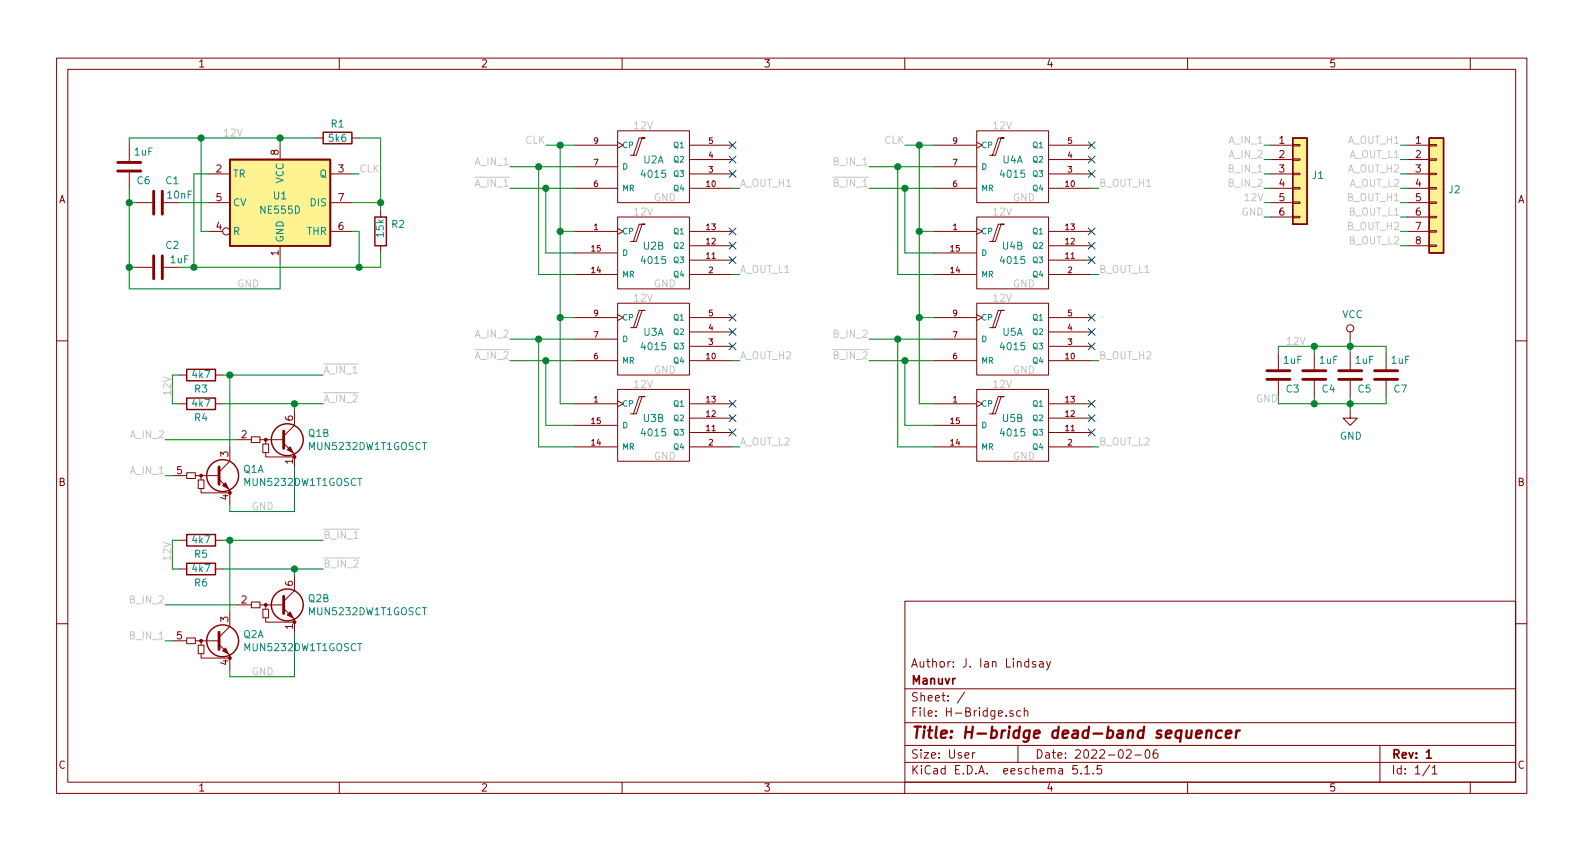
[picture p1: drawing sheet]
EESchema Schematic File Version 4
EELAYER 30 0
EELAYER END
$Descr User 11024 5906
encoding utf-8
Sheet 1 1
Title "H-bridge dead-band sequencer"
Date "2022-02-06"
Rev "1"
Comp "Manuvr"
Comment1 "Author: J. Ian Lindsay"
Comment2 ""
Comment3 ""
Comment4 ""
$EndDescr
$Comp
L Device:C C2
U 1 1
P 1100 1850
F 0 "C2" V 1250 1950 50  0000 C CNN
F 1 "1uF" V 1150 2000 50  0000 C CNN
F 2 "Capacitor_SMD:C_0603_1608Metric" H 1138 1700 50  0001 C CNN
F 3 "~" H 1100 1850 50  0001 C CNN
F 4 "1276-1184-1-ND" H 2000 2800 50  0001 C CNN "Digikey_Number"
F 5 "CL10B105KA8NNNC" H 2000 2800 50  0001 C CNN "Manu_Number"
F 6 "Samsung Electro-Mechanics" H 2000 2800 50  0001 C CNN "Manu_Name"
	1    1100 1850
	0    1    -1   0   
$EndComp
$Comp
L Device:R R1
U 1 1
P 2350 950
F 0 "R1" V 2250 950 50  0000 C CNN
F 1 "5k6" V 2350 950 50  0000 C CNN
F 2 "Resistor_SMD:R_0603_1608Metric" V 2280 950 50  0001 C CNN
F 3 "~" H 2350 950 50  0001 C CNN
F 4 "RMCF0603JT5K60CT-ND" H 2000 2800 50  0001 C CNN "Digikey_Number"
F 5 "RMCF0603JT5K60" H 2000 2800 50  0001 C CNN "Manu_Number"
F 6 "Stackpole Electronics Inc." H 2000 2800 50  0001 C CNN "Manu_Name"
	1    2350 950 
	0    1    1    0   
$EndComp
$Comp
L Timers:NE555D U1
U 1 1
P 1950 1400
F 0 "U1" H 1950 1450 50  0000 C CNN
F 1 "NE555D" H 1950 1350 50  0000 C CNN
F 2 "Package_SO:SOIC-8_3.9x4.9mm_P1.27mm" H 2800 1000 50  0001 C CNN
F 3 "http://www.ti.com/lit/ds/symlink/ne555.pdf" H 2800 1000 50  0001 C CNN
F 4 "296-1336-1-ND" H 2000 2800 50  0001 C CNN "Digikey_Number"
F 5 "TLC555CDR" H 2000 2800 50  0001 C CNN "Manu_Number"
F 6 "Texas Instruments" H 2000 2800 50  0001 C CNN "Manu_Name"
	1    1950 1400
	1    0    0    -1  
$EndComp
$Comp
L Device:R R2
U 1 1
P 2650 1600
F 0 "R2" H 2580 1554 50  0000 R CNN
F 1 "15k" V 2650 1650 50  0000 R CNN
F 2 "Resistor_SMD:R_0603_1608Metric" V 2580 1600 50  0001 C CNN
F 3 "~" H 2650 1600 50  0001 C CNN
F 4 "RMCF0603JT15K0CT-ND" H 2000 2800 50  0001 C CNN "Digikey_Number"
F 5 "RMCF0603JT15K0" H 2000 2800 50  0001 C CNN "Manu_Number"
F 6 "Stackpole Electronics Inc." H 2000 2800 50  0001 C CNN "Manu_Name"
	1    2650 1600
	-1   0    0    1   
$EndComp
Wire Wire Line
	1950 1000 1950 950 
Wire Wire Line
	1950 950  2200 950 
Wire Wire Line
	1950 950  1400 950 
Wire Wire Line
	1400 950  1400 1600
Wire Wire Line
	1400 1600 1450 1600
Connection ~ 1950 950 
Wire Wire Line
	1450 1200 1350 1200
Wire Wire Line
	1350 1200 1350 1850
Wire Wire Line
	1350 1850 2500 1850
Wire Wire Line
	2500 1600 2450 1600
Connection ~ 2500 1850
Wire Wire Line
	2500 1850 2500 1600
Wire Wire Line
	2500 950  2650 950 
Wire Wire Line
	2650 950  2650 1400
Wire Wire Line
	2450 1400 2650 1400
Wire Wire Line
	2450 1200 2500 1200
$Comp
L Device:C C1
U 1 1
P 1100 1400
F 0 "C1" V 1250 1500 50  0000 C CNN
F 1 "10nF" V 1150 1550 50  0000 C CNN
F 2 "Capacitor_SMD:C_0603_1608Metric" H 1138 1250 50  0001 C CNN
F 3 "~" H 1100 1400 50  0001 C CNN
F 4 "1276-1009-1-ND" V 1100 1400 50  0001 C CNN "Digikey_Number"
F 5 "" V 1100 1400 50  0001 C CNN "Manufacturer"
	1    1100 1400
	0    1    -1   0   
$EndComp
Wire Wire Line
	1950 1800 1950 2000
Wire Wire Line
	2650 1450 2650 1400
Connection ~ 2650 1400
Wire Wire Line
	2650 1750 2650 1850
Wire Wire Line
	2650 1850 2500 1850
Wire Wire Line
	950  1400 900  1400
Wire Wire Line
	900  1400 900  1850
Wire Wire Line
	900  2000 1950 2000
Wire Wire Line
	950  1850 900  1850
Connection ~ 900  1850
Wire Wire Line
	900  1850 900  2000
Wire Wire Line
	1350 1850 1250 1850
Connection ~ 1350 1850
Wire Wire Line
	1250 1400 1450 1400
$Comp
L 4xxx:4015 U2
U 1 1
P 4550 1150
F 0 "U2" H 4550 1200 50  0000 C CNN
F 1 "4015" H 4550 1100 50  0000 C CNN
F 2 "Package_SO:TSSOP-16_4.4x5mm_P0.65mm" H 4550 1150 50  0001 C CNN
F 3 "" H 4550 1150 50  0001 C CNN
F 4 "296-CD4015BPW-ND" H 4550 1150 50  0001 C CNN "Digikey_Number"
F 5 "CD4015BPW" H 4550 1150 50  0001 C CNN "Manu_Number"
F 6 "Texas Instruments" H 4550 1150 50  0001 C CNN "Manu_Name"
	1    4550 1150
	1    0    0    -1  
$EndComp
$Comp
L 4xxx:4015 U2
U 2 1
P 4550 1750
F 0 "U2" H 4550 1800 50  0000 C CNN
F 1 "4015" H 4550 1700 50  0000 C CNN
F 2 "Package_SO:TSSOP-16_4.4x5mm_P0.65mm" H 4550 1750 50  0001 C CNN
F 3 "" H 4550 1750 50  0001 C CNN
F 4 "296-CD4015BPW-ND" H 4550 1150 50  0001 C CNN "Digikey_Number"
F 5 "CD4015BPW" H 4550 1150 50  0001 C CNN "Manu_Number"
F 6 "Texas Instruments" H 4550 1150 50  0001 C CNN "Manu_Name"
	2    4550 1750
	1    0    0    -1  
$EndComp
Text Label 2500 1200 0    50   ~ 0
CLK
Text Label 3800 1000 2    50   ~ 0
CLK
Wire Wire Line
	3800 1000 3900 1000
NoConn ~ 5100 1000
NoConn ~ 5100 1100
NoConn ~ 5100 1200
NoConn ~ 5100 1600
NoConn ~ 5100 1700
NoConn ~ 5100 1800
Wire Wire Line
	1600 4650 1600 4700
Wire Wire Line
	1600 4700 2050 4700
Wire Wire Line
	2050 4700 2050 4400
$Comp
L Device:R R5
U 1 1
P 1400 3750
F 0 "R5" V 1300 3750 50  0000 C CNN
F 1 "4k7" V 1400 3750 50  0000 C CNN
F 2 "Resistor_SMD:R_0603_1608Metric" V 1330 3750 50  0001 C CNN
F 3 "~" H 1400 3750 50  0001 C CNN
F 4 "RMCF0603FT4K70CT-ND" H -450 400 50  0001 C CNN "Digikey_Number"
F 5 "RMCF0603FT4K70" H -450 400 50  0001 C CNN "Manu_Number"
F 6 "Stackpole Electronics Inc." H -450 400 50  0001 C CNN "Manu_Name"
	1    1400 3750
	0    -1   -1   0   
$EndComp
$Comp
L Device:R R6
U 1 1
P 1400 3950
F 0 "R6" V 1300 3950 50  0000 C CNN
F 1 "4k7" V 1400 3950 50  0000 C CNN
F 2 "Resistor_SMD:R_0603_1608Metric" V 1330 3950 50  0001 C CNN
F 3 "~" H 1400 3950 50  0001 C CNN
F 4 "RMCF0603FT4K70CT-ND" H -450 400 50  0001 C CNN "Digikey_Number"
F 5 "RMCF0603FT4K70" H -450 400 50  0001 C CNN "Manu_Number"
F 6 "Stackpole Electronics Inc." H -450 400 50  0001 C CNN "Manu_Name"
	1    1400 3950
	0    -1   -1   0   
$EndComp
Text Label 1750 4700 0    50   ~ 0
GND
Text Label 1650 2000 0    50   ~ 0
GND
Wire Wire Line
	5100 1900 5150 1900
Wire Wire Line
	5100 1300 5150 1300
Text Label 5150 1300 0    50   ~ 0
A_OUT_H1
Text Label 5150 1900 0    50   ~ 0
A_OUT_L1
$Comp
L 4xxx:4015 U3
U 1 1
P 4550 2350
F 0 "U3" H 4550 2400 50  0000 C CNN
F 1 "4015" H 4550 2300 50  0000 C CNN
F 2 "Package_SO:TSSOP-16_4.4x5mm_P0.65mm" H 4550 2350 50  0001 C CNN
F 3 "" H 4550 2350 50  0001 C CNN
F 4 "296-CD4015BPW-ND" H 4550 1150 50  0001 C CNN "Digikey_Number"
F 5 "CD4015BPW" H 4550 1150 50  0001 C CNN "Manu_Number"
F 6 "Texas Instruments" H 4550 1150 50  0001 C CNN "Manu_Name"
	1    4550 2350
	1    0    0    -1  
$EndComp
$Comp
L 4xxx:4015 U3
U 2 1
P 4550 2950
F 0 "U3" H 4550 3000 50  0000 C CNN
F 1 "4015" H 4550 2900 50  0000 C CNN
F 2 "Package_SO:TSSOP-16_4.4x5mm_P0.65mm" H 4550 2950 50  0001 C CNN
F 3 "" H 4550 2950 50  0001 C CNN
F 4 "296-CD4015BPW-ND" H 4550 1150 50  0001 C CNN "Digikey_Number"
F 5 "CD4015BPW" H 4550 1150 50  0001 C CNN "Manu_Number"
F 6 "Texas Instruments" H 4550 1150 50  0001 C CNN "Manu_Name"
	2    4550 2950
	1    0    0    -1  
$EndComp
NoConn ~ 5100 2200
NoConn ~ 5100 2300
NoConn ~ 5100 2400
NoConn ~ 5100 2800
NoConn ~ 5100 2900
NoConn ~ 5100 3000
Wire Wire Line
	5100 3100 5150 3100
Wire Wire Line
	5100 2500 5150 2500
Text Label 5150 2500 0    50   ~ 0
A_OUT_H2
Text Label 5150 3100 0    50   ~ 0
A_OUT_L2
Wire Wire Line
	1200 4450 1150 4450
Text Label 2250 3950 0    50   ~ 0
~B_IN_2
Text Label 2250 3750 0    50   ~ 0
~B_IN_1
Wire Wire Line
	1250 3750 1200 3750
Wire Wire Line
	1200 3750 1200 3950
Wire Wire Line
	1200 3950 1250 3950
Wire Wire Line
	1550 3750 1600 3750
Connection ~ 1600 3750
Wire Wire Line
	1600 3750 2250 3750
Text Label 1550 950  0    50   ~ 0
12V
Text Label 1200 3900 1    50   ~ 0
12V
Text Label 4550 3200 0    50   ~ 0
GND
Text Label 4550 1400 0    50   ~ 0
GND
Text Label 4550 2000 0    50   ~ 0
GND
Text Label 4550 2600 0    50   ~ 0
GND
Text Label 4550 1500 2    50   ~ 0
12V
Text Label 4550 900  2    50   ~ 0
12V
Text Label 4550 2700 2    50   ~ 0
12V
Text Label 4550 2100 2    50   ~ 0
12V
Text Label 8800 1200 2    50   ~ 0
B_IN_1
Text Label 8800 1300 2    50   ~ 0
B_IN_2
Wire Wire Line
	8800 1200 8850 1200
Wire Wire Line
	8800 1300 8850 1300
Text Label 8800 1500 2    50   ~ 0
GND
Text Label 8800 1400 2    50   ~ 0
12V
Wire Wire Line
	8800 1400 8850 1400
Wire Wire Line
	8800 1500 8850 1500
$Comp
L Device:C C3
U 1 1
P 8900 2600
F 0 "C3" H 9000 2700 50  0000 C CNN
F 1 "1uF" H 9000 2500 50  0000 C CNN
F 2 "Capacitor_SMD:C_0603_1608Metric" H 8938 2450 50  0001 C CNN
F 3 "~" H 8900 2600 50  0001 C CNN
F 4 "1276-1184-1-ND" H 7050 2350 50  0001 C CNN "Digikey_Number"
F 5 "CL10B105KA8NNNC" H 7050 2350 50  0001 C CNN "Manu_Number"
F 6 "Samsung Electro-Mechanics" H 7050 2350 50  0001 C CNN "Manu_Name"
	1    8900 2600
	1    0    0    1   
$EndComp
$Comp
L Device:C C4
U 1 1
P 9150 2600
F 0 "C4" H 9250 2700 50  0000 C CNN
F 1 "1uF" H 9250 2500 50  0000 C CNN
F 2 "Capacitor_SMD:C_0603_1608Metric" H 9188 2450 50  0001 C CNN
F 3 "~" H 9150 2600 50  0001 C CNN
F 4 "1276-1184-1-ND" H 7050 2350 50  0001 C CNN "Digikey_Number"
F 5 "CL10B105KA8NNNC" H 7050 2350 50  0001 C CNN "Manu_Number"
F 6 "Samsung Electro-Mechanics" H 7050 2350 50  0001 C CNN "Manu_Name"
	1    9150 2600
	1    0    0    1   
$EndComp
Wire Wire Line
	9400 2450 9400 2400
Wire Wire Line
	9400 2400 9150 2400
Wire Wire Line
	9400 2800 9400 2750
Wire Wire Line
	9150 2750 9150 2800
Wire Wire Line
	9150 2800 9400 2800
Wire Wire Line
	9150 2400 9150 2450
Text Label 8900 2800 2    50   ~ 0
GND
Text Label 8950 2400 0    50   ~ 0
12V
Wire Wire Line
	1550 3950 2050 3950
Wire Wire Line
	2050 4000 2050 3950
Connection ~ 2050 3950
Wire Wire Line
	2050 3950 2250 3950
Wire Wire Line
	1600 3750 1600 4250
Wire Wire Line
	1150 4200 1650 4200
Wire Wire Line
	3900 2800 3900 2200
Wire Wire Line
	3900 2800 4000 2800
Connection ~ 3900 1000
Wire Wire Line
	3900 1000 4000 1000
Wire Wire Line
	3900 1600 4000 1600
Connection ~ 3900 1600
Wire Wire Line
	3900 1600 3900 1000
Wire Wire Line
	3900 2200 4000 2200
Connection ~ 3900 2200
Wire Wire Line
	3900 2200 3900 1600
Wire Wire Line
	3550 1300 3800 1300
Wire Wire Line
	3550 1150 3750 1150
Wire Wire Line
	3800 1750 3800 1300
Wire Wire Line
	3800 1750 4000 1750
Connection ~ 3800 1300
Wire Wire Line
	3800 1300 4000 1300
Wire Wire Line
	3750 1900 3750 1150
Wire Wire Line
	3750 1900 4000 1900
Connection ~ 3750 1150
Wire Wire Line
	3750 1150 4000 1150
Wire Wire Line
	3550 2350 3750 2350
Wire Wire Line
	3550 2500 3800 2500
Wire Wire Line
	3800 2950 3800 2500
Wire Wire Line
	3800 2950 4000 2950
Connection ~ 3800 2500
Wire Wire Line
	3800 2500 4000 2500
Wire Wire Line
	3750 3100 3750 2350
Wire Wire Line
	3750 3100 4000 3100
Connection ~ 3750 2350
Wire Wire Line
	3750 2350 4000 2350
$Comp
L Device:C C5
U 1 1
P 9400 2600
F 0 "C5" H 9500 2700 50  0000 C CNN
F 1 "1uF" H 9500 2500 50  0000 C CNN
F 2 "Capacitor_SMD:C_0603_1608Metric" H 9438 2450 50  0001 C CNN
F 3 "~" H 9400 2600 50  0001 C CNN
F 4 "1276-1184-1-ND" H 7050 2350 50  0001 C CNN "Digikey_Number"
F 5 "CL10B105KA8NNNC" H 7050 2350 50  0001 C CNN "Manu_Number"
F 6 "Samsung Electro-Mechanics" H 7050 2350 50  0001 C CNN "Manu_Name"
	1    9400 2600
	1    0    0    1   
$EndComp
Wire Wire Line
	9150 2400 8900 2400
Wire Wire Line
	8900 2400 8900 2450
Connection ~ 9150 2400
Wire Wire Line
	8900 2750 8900 2800
Wire Wire Line
	8900 2800 9150 2800
Connection ~ 9150 2800
Wire Wire Line
	1600 3500 1600 3550
Wire Wire Line
	1600 3550 2050 3550
Wire Wire Line
	2050 3550 2050 3250
$Comp
L Device:R R3
U 1 1
P 1400 2600
F 0 "R3" V 1300 2600 50  0000 C CNN
F 1 "4k7" V 1400 2600 50  0000 C CNN
F 2 "Resistor_SMD:R_0603_1608Metric" V 1330 2600 50  0001 C CNN
F 3 "~" H 1400 2600 50  0001 C CNN
F 4 "RMCF0603FT4K70CT-ND" H -450 400 50  0001 C CNN "Digikey_Number"
F 5 "RMCF0603FT4K70" H -450 400 50  0001 C CNN "Manu_Number"
F 6 "Stackpole Electronics Inc." H -450 400 50  0001 C CNN "Manu_Name"
	1    1400 2600
	0    -1   -1   0   
$EndComp
$Comp
L Device:R R4
U 1 1
P 1400 2800
F 0 "R4" V 1300 2800 50  0000 C CNN
F 1 "4k7" V 1400 2800 50  0000 C CNN
F 2 "Resistor_SMD:R_0603_1608Metric" V 1330 2800 50  0001 C CNN
F 3 "~" H 1400 2800 50  0001 C CNN
F 4 "RMCF0603FT4K70CT-ND" H -450 400 50  0001 C CNN "Digikey_Number"
F 5 "RMCF0603FT4K70" H -450 400 50  0001 C CNN "Manu_Number"
F 6 "Stackpole Electronics Inc." H -450 400 50  0001 C CNN "Manu_Name"
	1    1400 2800
	0    -1   -1   0   
$EndComp
Text Label 1750 3550 0    50   ~ 0
GND
Wire Wire Line
	1200 3300 1150 3300
Text Label 2250 2800 0    50   ~ 0
~A_IN_2
Text Label 2250 2600 0    50   ~ 0
~A_IN_1
Wire Wire Line
	1250 2600 1200 2600
Wire Wire Line
	1200 2600 1200 2800
Wire Wire Line
	1200 2800 1250 2800
Wire Wire Line
	1550 2600 1600 2600
Connection ~ 1600 2600
Wire Wire Line
	1600 2600 2250 2600
Text Label 1200 2750 1    50   ~ 0
12V
$Comp
L Device:Q_DUAL_NPN_NPN_BRT_E1B1C2E2B2C1 Q1
U 1 1
P 1550 3300
F 0 "Q1" H 1691 3346 50  0000 L CNN
F 1 "MUN5232DW1T1GOSCT" H 1691 3255 50  0000 L CNN
F 2 "Package_TO_SOT_SMD:SOT-363_SC-70-6" H 1550 3300 50  0001 C CNN
F 3 "~" H 1550 3300 50  0001 C CNN
F 4 "MUN5232DW1T1GOSCT-ND" H -450 400 50  0001 C CNN "Digikey_Number"
F 5 "MUN5232DW1T1G" H -450 400 50  0001 C CNN "Manu_Number"
F 6 "onsemi" H -450 400 50  0001 C CNN "Manu_Name"
	1    1550 3300
	1    0    0    -1  
$EndComp
Wire Wire Line
	1550 2800 2050 2800
Wire Wire Line
	2050 2850 2050 2800
Connection ~ 2050 2800
Wire Wire Line
	2050 2800 2250 2800
Wire Wire Line
	1600 2600 1600 3100
Wire Wire Line
	1150 3050 1650 3050
$Comp
L Connector_Generic:Conn_01x06 J1
U 1 1
P 9050 1200
F 0 "J1" H 9130 1192 50  0000 L CNN
F 1 "Conn_01x06" H 9130 1101 50  0001 L CNN
F 2 "Connector_PinHeader_2.54mm:PinHeader_1x06_P2.54mm_Vertical" H 9050 1200 50  0001 C CNN
F 3 "~" H 9050 1200 50  0001 C CNN
	1    9050 1200
	1    0    0    -1  
$EndComp
Text Label 8800 1000 2    50   ~ 0
A_IN_1
Text Label 8800 1100 2    50   ~ 0
A_IN_2
Wire Wire Line
	8800 1000 8850 1000
Wire Wire Line
	8800 1100 8850 1100
$Comp
L Device:C C6
U 1 1
P 900 1150
F 0 "C6" H 1000 1250 50  0000 C CNN
F 1 "1uF" H 1000 1050 50  0000 C CNN
F 2 "Capacitor_SMD:C_0603_1608Metric" H 938 1000 50  0001 C CNN
F 3 "~" H 900 1150 50  0001 C CNN
F 4 "1276-1184-1-ND" H -1700 900 50  0001 C CNN "Digikey_Number"
F 5 "CL10B105KA8NNNC" H -1700 900 50  0001 C CNN "Manu_Number"
F 6 "Samsung Electro-Mechanics" H -1700 900 50  0001 C CNN "Manu_Name"
	1    900  1150
	1    0    0    1   
$EndComp
$Comp
L Device:C C7
U 1 1
P 9650 2600
F 0 "C7" H 9750 2700 50  0000 C CNN
F 1 "1uF" H 9750 2500 50  0000 C CNN
F 2 "Capacitor_SMD:C_0603_1608Metric" H 9688 2450 50  0001 C CNN
F 3 "~" H 9650 2600 50  0001 C CNN
F 4 "1276-1184-1-ND" H 6800 2350 50  0001 C CNN "Digikey_Number"
F 5 "CL10B105KA8NNNC" H 6800 2350 50  0001 C CNN "Manu_Number"
F 6 "Samsung Electro-Mechanics" H 6800 2350 50  0001 C CNN "Manu_Name"
	1    9650 2600
	1    0    0    1   
$EndComp
Wire Wire Line
	9400 2800 9650 2800
Connection ~ 9400 2800
Wire Wire Line
	9650 2750 9650 2800
Wire Wire Line
	9650 2450 9650 2400
Wire Wire Line
	9400 2400 9650 2400
Connection ~ 9400 2400
Text Label 1150 3300 2    50   ~ 0
A_IN_1
Text Label 1150 3050 2    50   ~ 0
A_IN_2
Text Label 1150 4450 2    50   ~ 0
B_IN_1
Text Label 1150 4200 2    50   ~ 0
B_IN_2
$Comp
L 4xxx:4015 U4
U 1 1
P 7050 1150
F 0 "U4" H 7050 1200 50  0000 C CNN
F 1 "4015" H 7050 1100 50  0000 C CNN
F 2 "Package_SO:TSSOP-16_4.4x5mm_P0.65mm" H 7050 1150 50  0001 C CNN
F 3 "" H 7050 1150 50  0001 C CNN
F 4 "296-CD4015BPW-ND" H 7050 -1400 50  0001 C CNN "Digikey_Number"
F 5 "CD4015BPW" H 7050 -1400 50  0001 C CNN "Manu_Number"
F 6 "Texas Instruments" H 7050 -1400 50  0001 C CNN "Manu_Name"
	1    7050 1150
	1    0    0    -1  
$EndComp
$Comp
L 4xxx:4015 U4
U 2 1
P 7050 1750
F 0 "U4" H 7050 1800 50  0000 C CNN
F 1 "4015" H 7050 1700 50  0000 C CNN
F 2 "Package_SO:TSSOP-16_4.4x5mm_P0.65mm" H 7050 1750 50  0001 C CNN
F 3 "" H 7050 1750 50  0001 C CNN
F 4 "296-CD4015BPW-ND" H 7050 -1400 50  0001 C CNN "Digikey_Number"
F 5 "CD4015BPW" H 7050 -1400 50  0001 C CNN "Manu_Number"
F 6 "Texas Instruments" H 7050 -1400 50  0001 C CNN "Manu_Name"
	2    7050 1750
	1    0    0    -1  
$EndComp
NoConn ~ 7600 1000
NoConn ~ 7600 1100
NoConn ~ 7600 1200
NoConn ~ 7600 1600
NoConn ~ 7600 1700
NoConn ~ 7600 1800
Wire Wire Line
	7600 1900 7650 1900
Wire Wire Line
	7600 1300 7650 1300
Text Label 7650 1300 0    50   ~ 0
B_OUT_H1
Text Label 7650 1900 0    50   ~ 0
B_OUT_L1
$Comp
L 4xxx:4015 U5
U 1 1
P 7050 2350
F 0 "U5" H 7050 2400 50  0000 C CNN
F 1 "4015" H 7050 2300 50  0000 C CNN
F 2 "Package_SO:TSSOP-16_4.4x5mm_P0.65mm" H 7050 2350 50  0001 C CNN
F 3 "" H 7050 2350 50  0001 C CNN
F 4 "296-CD4015BPW-ND" H 7050 -1400 50  0001 C CNN "Digikey_Number"
F 5 "CD4015BPW" H 7050 -1400 50  0001 C CNN "Manu_Number"
F 6 "Texas Instruments" H 7050 -1400 50  0001 C CNN "Manu_Name"
	1    7050 2350
	1    0    0    -1  
$EndComp
$Comp
L 4xxx:4015 U5
U 2 1
P 7050 2950
F 0 "U5" H 7050 3000 50  0000 C CNN
F 1 "4015" H 7050 2900 50  0000 C CNN
F 2 "Package_SO:TSSOP-16_4.4x5mm_P0.65mm" H 7050 2950 50  0001 C CNN
F 3 "" H 7050 2950 50  0001 C CNN
F 4 "296-CD4015BPW-ND" H 7050 -1400 50  0001 C CNN "Digikey_Number"
F 5 "CD4015BPW" H 7050 -1400 50  0001 C CNN "Manu_Number"
F 6 "Texas Instruments" H 7050 -1400 50  0001 C CNN "Manu_Name"
	2    7050 2950
	1    0    0    -1  
$EndComp
NoConn ~ 7600 2200
NoConn ~ 7600 2300
NoConn ~ 7600 2400
NoConn ~ 7600 2800
NoConn ~ 7600 2900
NoConn ~ 7600 3000
Wire Wire Line
	7600 3100 7650 3100
Wire Wire Line
	7600 2500 7650 2500
Text Label 7650 2500 0    50   ~ 0
B_OUT_H2
Text Label 7650 3100 0    50   ~ 0
B_OUT_L2
Text Label 7050 3200 0    50   ~ 0
GND
Text Label 7050 1400 0    50   ~ 0
GND
Text Label 7050 2000 0    50   ~ 0
GND
Text Label 7050 2600 0    50   ~ 0
GND
Text Label 7050 1500 2    50   ~ 0
12V
Text Label 7050 900  2    50   ~ 0
12V
Text Label 7050 2700 2    50   ~ 0
12V
Text Label 7050 2100 2    50   ~ 0
12V
Wire Wire Line
	6400 2800 6400 2200
Wire Wire Line
	6400 2800 6500 2800
Wire Wire Line
	6400 1000 6500 1000
Wire Wire Line
	6400 1600 6500 1600
Connection ~ 6400 1600
Wire Wire Line
	6400 1600 6400 1000
Wire Wire Line
	6400 2200 6500 2200
Connection ~ 6400 2200
Wire Wire Line
	6400 2200 6400 1600
Wire Wire Line
	6050 1300 6300 1300
Wire Wire Line
	6050 1150 6250 1150
Wire Wire Line
	6300 1750 6300 1300
Wire Wire Line
	6300 1750 6500 1750
Connection ~ 6300 1300
Wire Wire Line
	6300 1300 6500 1300
Wire Wire Line
	6250 1900 6250 1150
Wire Wire Line
	6250 1900 6500 1900
Connection ~ 6250 1150
Wire Wire Line
	6250 1150 6500 1150
Wire Wire Line
	6050 2350 6250 2350
Wire Wire Line
	6050 2500 6300 2500
Wire Wire Line
	6300 2950 6300 2500
Wire Wire Line
	6300 2950 6500 2950
Connection ~ 6300 2500
Wire Wire Line
	6300 2500 6500 2500
Wire Wire Line
	6250 3100 6250 2350
Wire Wire Line
	6250 3100 6500 3100
Connection ~ 6250 2350
Wire Wire Line
	6250 2350 6500 2350
Text Label 6050 2350 2    50   ~ 0
B_IN_2
Text Label 6050 2500 2    50   ~ 0
~B_IN_2
Text Label 6050 1300 2    50   ~ 0
~B_IN_1
Text Label 3550 2500 2    50   ~ 0
~A_IN_2
Text Label 3550 1300 2    50   ~ 0
~A_IN_1
Text Label 6050 1150 2    50   ~ 0
B_IN_1
Text Label 3550 2350 2    50   ~ 0
A_IN_2
Text Label 3550 1150 2    50   ~ 0
A_IN_1
Text Label 9750 1000 2    50   ~ 0
A_OUT_H1
Text Label 9750 1100 2    50   ~ 0
A_OUT_L1
Text Label 9750 1200 2    50   ~ 0
A_OUT_H2
Text Label 9750 1300 2    50   ~ 0
A_OUT_L2
Text Label 9750 1400 2    50   ~ 0
B_OUT_H1
Text Label 9750 1500 2    50   ~ 0
B_OUT_L1
Text Label 9750 1600 2    50   ~ 0
B_OUT_H2
Text Label 9750 1700 2    50   ~ 0
B_OUT_L2
Wire Wire Line
	9750 1000 9800 1000
Wire Wire Line
	9750 1100 9800 1100
Wire Wire Line
	9750 1200 9800 1200
Wire Wire Line
	9750 1300 9800 1300
Wire Wire Line
	9750 1400 9800 1400
Wire Wire Line
	9750 1500 9800 1500
Wire Wire Line
	9750 1600 9800 1600
Wire Wire Line
	9750 1700 9800 1700
$Comp
L Device:Q_DUAL_NPN_NPN_BRT_E1B1C2E2B2C1 Q2
U 2 1
P 2000 4200
F 0 "Q2" H 2141 4246 50  0000 L CNN
F 1 "MUN5232DW1T1GOSCT" H 2141 4155 50  0000 L CNN
F 2 "Package_TO_SOT_SMD:SOT-363_SC-70-6" H 2000 4200 50  0001 C CNN
F 3 "~" H 2000 4200 50  0001 C CNN
	2    2000 4200
	1    0    0    -1  
$EndComp
$Comp
L Device:Q_DUAL_NPN_NPN_BRT_E1B1C2E2B2C1 Q2
U 1 1
P 1550 4450
F 0 "Q2" H 1691 4496 50  0000 L CNN
F 1 "MUN5232DW1T1GOSCT" H 1691 4405 50  0000 L CNN
F 2 "Package_TO_SOT_SMD:SOT-363_SC-70-6" H 1550 4450 50  0001 C CNN
F 3 "~" H 1550 4450 50  0001 C CNN
F 4 "MUN5232DW1T1GOSCT-ND" H -450 400 50  0001 C CNN "Digikey_Number"
F 5 "MUN5232DW1T1G" H -450 400 50  0001 C CNN "Manu_Number"
F 6 "onsemi" H -450 400 50  0001 C CNN "Manu_Name"
	1    1550 4450
	1    0    0    -1  
$EndComp
$Comp
L Connector_Generic:Conn_01x08 J2
U 1 1
P 10000 1300
F 0 "J2" H 10080 1292 50  0000 L CNN
F 1 "Conn_01x08" H 10080 1201 50  0001 L CNN
F 2 "Connector_PinHeader_2.54mm:PinHeader_1x08_P2.54mm_Vertical" H 10000 1300 50  0001 C CNN
F 3 "~" H 10000 1300 50  0001 C CNN
F 4 "MUN5232DW1T1GOSCT-ND" H 6050 750 50  0001 C CNN "Digikey_Number"
F 5 "MUN5232DW1T1G" H 6050 750 50  0001 C CNN "Manu_Number"
F 6 "onsemi" H 6050 750 50  0001 C CNN "Manu_Name"
	1    10000 1300
	1    0    0    -1  
$EndComp
$Comp
L Device:Q_DUAL_NPN_NPN_BRT_E1B1C2E2B2C1 Q1
U 2 1
P 2000 3050
F 0 "Q1" H 2141 3096 50  0000 L CNN
F 1 "MUN5232DW1T1GOSCT" H 2141 3005 50  0000 L CNN
F 2 "Package_TO_SOT_SMD:SOT-363_SC-70-6" H 2000 3050 50  0001 C CNN
F 3 "~" H 2000 3050 50  0001 C CNN
F 4 "MUN5232DW1T1GOSCT-ND" H -450 400 50  0001 C CNN "Digikey_Number"
F 5 "MUN5232DW1T1G" H -450 400 50  0001 C CNN "Manu_Number"
F 6 "onsemi" H -450 400 50  0001 C CNN "Manu_Name"
	2    2000 3050
	1    0    0    -1  
$EndComp
$Comp
L power:GND #PWR0101
U 1 1
P 9400 2850
F 0 "#PWR0101" H 9400 2600 50  0001 C CNN
F 1 "GND" H 9405 2677 50  0000 C CNN
F 2 "" H 9400 2850 50  0001 C CNN
F 3 "" H 9400 2850 50  0001 C CNN
	1    9400 2850
	1    0    0    -1  
$EndComp
Wire Wire Line
	9400 2850 9400 2800
$Comp
L power:VCC #PWR0102
U 1 1
P 9400 2350
F 0 "#PWR0102" H 9400 2200 50  0001 C CNN
F 1 "VCC" H 9417 2523 50  0000 C CNN
F 2 "" H 9400 2350 50  0001 C CNN
F 3 "" H 9400 2350 50  0001 C CNN
	1    9400 2350
	1    0    0    -1  
$EndComp
Wire Wire Line
	9400 2350 9400 2400
Wire Wire Line
	900  1300 900  1400
Connection ~ 900  1400
Wire Wire Line
	900  1000 900  950 
Wire Wire Line
	900  950  1400 950 
Connection ~ 1400 950 
Text Label 6300 1000 2    50   ~ 0
CLK
Wire Wire Line
	6300 1000 6400 1000
Connection ~ 6400 1000
$EndSCHEMATC
